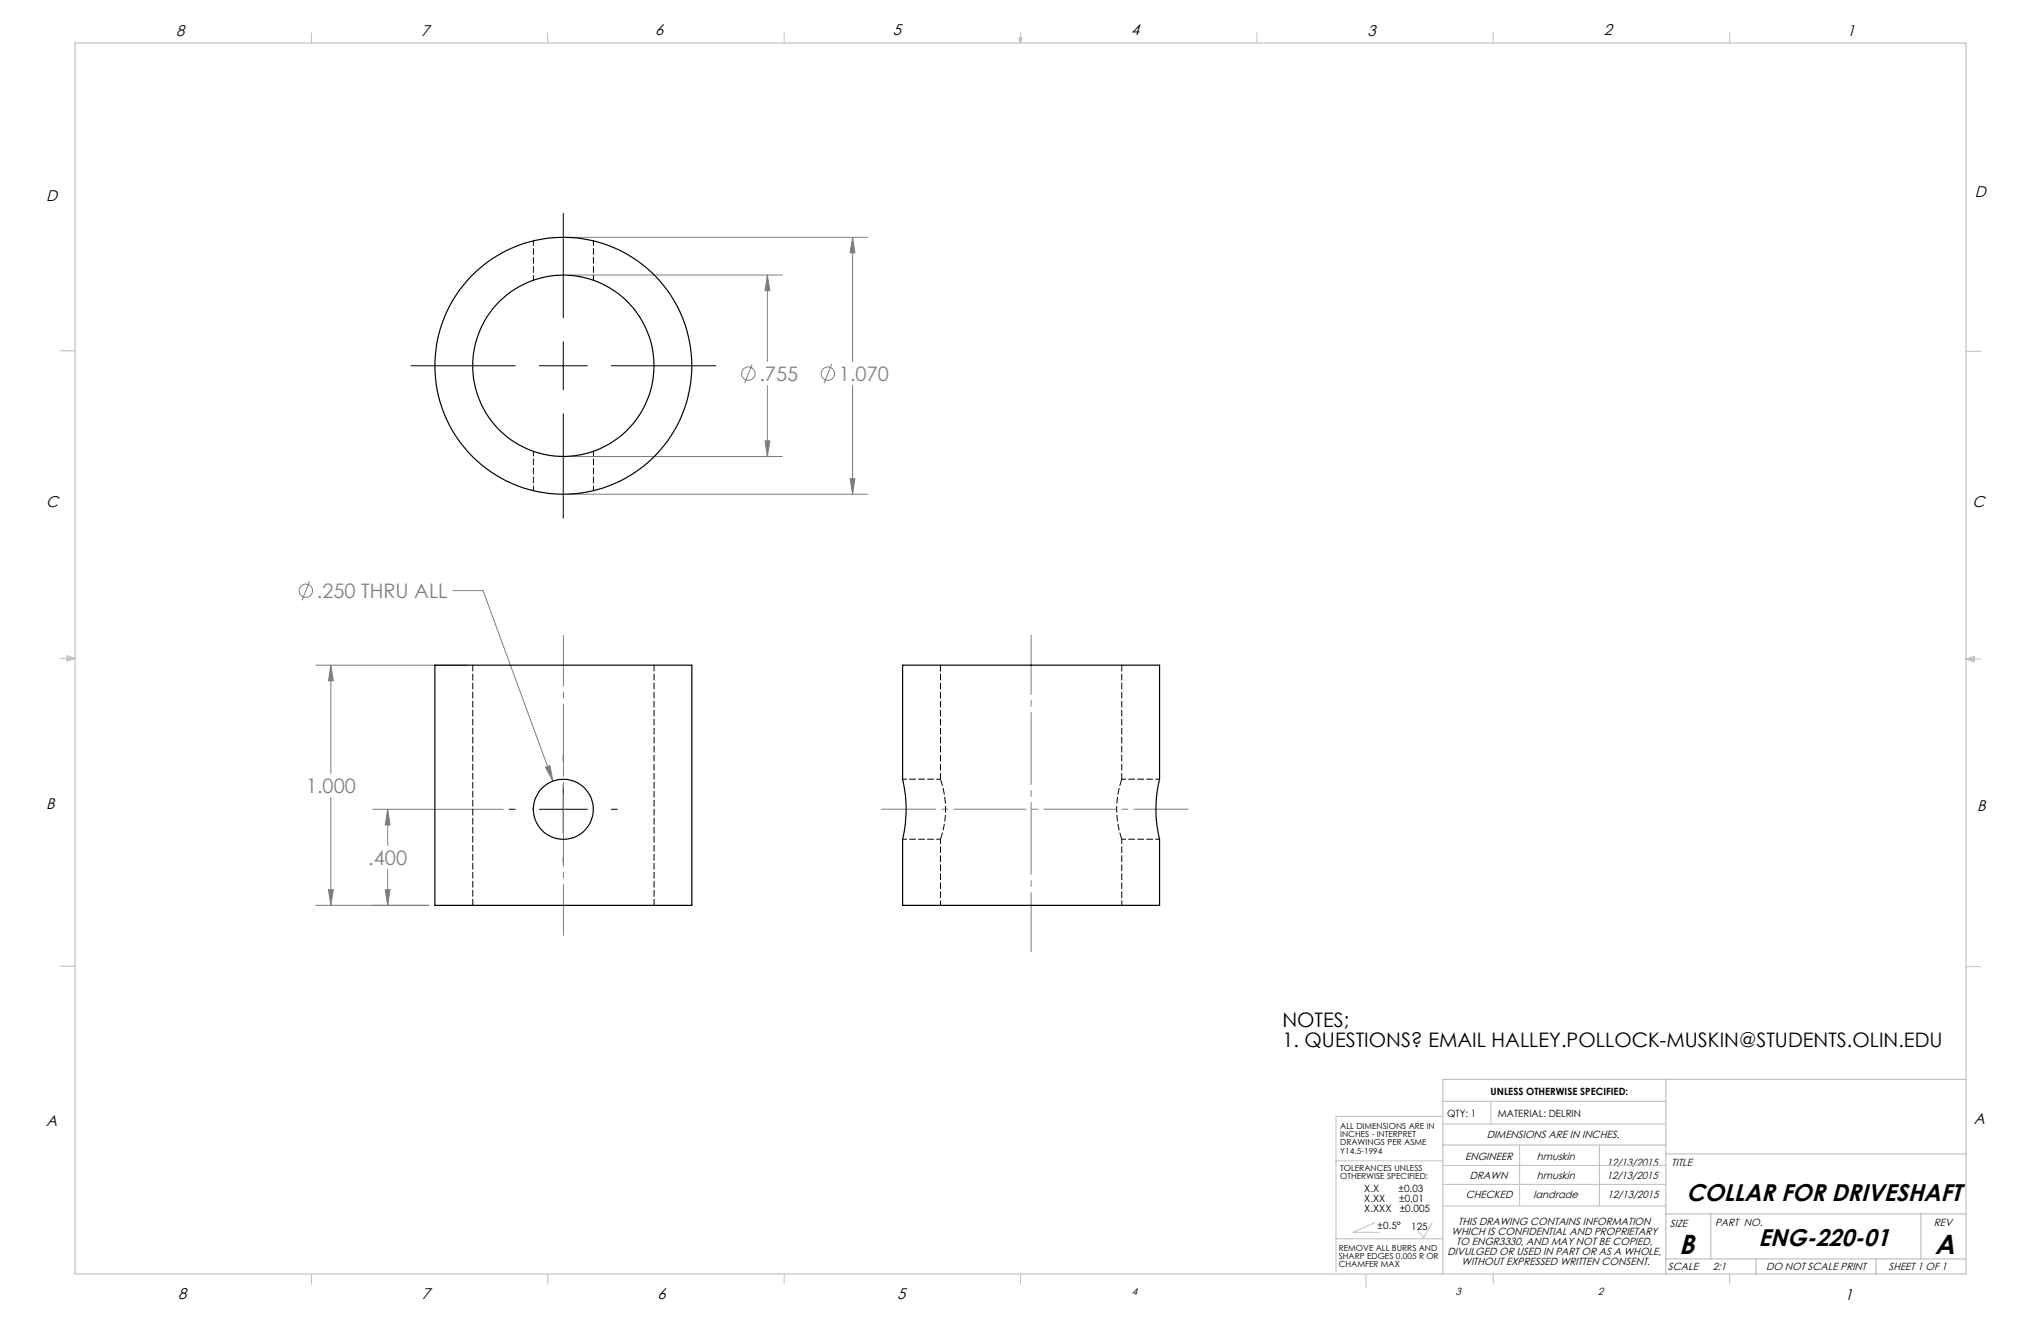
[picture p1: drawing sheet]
<svg xmlns="http://www.w3.org/2000/svg" width="432mm" height="279mm" viewBox="0 0 432 279" stroke-linecap="round" stroke-linejoin="round" font-family="sans-serif">
<g fill="none" stroke="#808080" stroke-width=".21">
<path d="M120.4 58.2h45.1M120.4 50.2h63.2M162.3 58.2l.6 3.3h-1zM162.3 58.2v18.2M180.4 50.2l.5 3.3h-1.1zM180.4 50.2v26.2M159.1 77l-1.6 4M176 77l-1.7 4M120.4 96.6h45.1M161.9 93.2h1l-.6 3.4zM162.3 81.5v15.1M180.4 81.5v23"/>
<path d="M120.4 104.5h63.2M179.8 101.2h1.1l-.5 3.3zM65.5 122.9l-1.6 4.1M95.8 124.9h6.4l14.8 40.3M66.8 140.7h31.9M70 140.7l.5 3.3h-1zM70 140.7v22.9M70 168.6v22.9M78.8 171.2h27.7M82 171.2l.5 3.3h-1zM82 171.2v7.6M115.4 162.3l.9-.4 .7 3.3z"/>
<path d="M66.8 191.5h23.9M69.5 188.2h1l-.5 3.3zM81.5 188.2h1l-.5 3.3zM82 183.9v7.6"/>
<circle cx="158.3" cy="79" r="1.41"/>
<circle cx="175.2" cy="79" r="1.41"/>
<circle cx="64.7" cy="125" r="1.42"/>
</g>
<path d="M119.2 45.1v22.1M86.9 77.4h22.1M114.1 77.4h10.1M119.2 72.3v10.1M129.3 77.4h22.1M119.2 87.5v22.1M119.2 159.7v1.3M107.7 171.2h1.3M114.1 171.2h10.1M119.2 166.1v10.1M129.3 171.2h1.3M119.2 181.3v1.3" fill="none" stroke="#000" stroke-width=".21"/>
<path d="M119.2 197.8v-63.5" fill="none" stroke="#808080" stroke-width=".21" stroke-dasharray="15.2 1.3 1.3 1.3" stroke-dashoffset="4.4"/>
<path d="M218.1 201.3v-67" fill="none" stroke="#808080" stroke-width=".21" stroke-dasharray="15.2 1.3 1.3 1.3" stroke-dashoffset="2.7"/>
<path d="M251.3 171.2h-64.8" fill="none" stroke="#808080" stroke-width=".21" stroke-dasharray="15.2 1.3 1.3 1.3" stroke-dashoffset="3.8"/>
<g fill="none" stroke="#c0c0c0" stroke-width=".21">
<path d="M65.9 6.9v2.2M115.9 6.9v2.2M165.9 6.9v2.2M215.6 8h.6l-.3 1.1zM215.7 8l.2 1.1M215.9 6.9v2.2M216 8l-.1 1.1M265.9 6.9v2.2M315.9 6.9v2.2M365.9 6.9v2.2M12.7 74.2h3.2M415.9 74.3h3.2"/>
<path d="M12.7 139.3h3.2M14.2 139.1l1.7 .2M14.2 138.7l1.7 .6-1.7 .5zM15.9 139.3l-1.7 .3M415.9 139.4h3.2M415.9 139.4l1.8-.6v1.2zM415.9 139.4l1.8 .3M417.7 139.2l-1.8 .2M12.7 204.4h3.2M415.9 204.5h3.2M305.3 236.1h-22.7v33M305.3 232.9h47.1"/>
<path d="M305.3 237.7h47.1M315.4 232.9v4.8M282.6 245.5h22.7M290.9 258.6l-4.6 2h5.6M303 258.6l-1.8 3.1-1.3-1.3M305.3 255.1h47.1M305.3 250.5h47.1M305.3 246.5h47.1M321.5 242.2v12.9M338.4 242.2v12.9M65.9 269.5v2.1M115.9 269.5v2.1"/>
<path d="M165.9 269.5v2.1M215.9 269.5v2.1M282.6 262h22.7M289 269.5v3M315.9 269.5v2.1M365.9 269.5v2.1"/>
</g>
<path d="M15.9 9.1h400v260.4h-400zM352.4 228.2v41.3M415.9 228.3h-110.6v41.2M305.3 242.2h47.1M352.4 256.8h63.5M352.4 244.1h63.5M361.9 256.8v9.5M406.4 256.8v9.5M352.4 266.3h63.5M371.5 266.3v3.2M396.9 266.3v3.2" fill="none" stroke="#c0c0c0" stroke-width=".25"/>
<path d="M115.4 162.3l1.6 2.9-.7-3.3zM81.5 188.2h1l-.5 3.3zM82 171.2l.5 3.3h-1zM69.5 188.2h1l-.5 3.3zM70 140.7l.5 3.3h-1zM162.3 58.2l.6 3.3h-1zM161.9 93.2h1l-.6 3.4zM180.4 50.2l.5 3.3h-1.1zM179.8 101.2h1.1l-.5 3.3z" fill="#808080"/>
<g fill="none" stroke="#000" stroke-width=".25">
<path d="M92 140.7h54.4v50.8h-54.4zM191 140.7h54.3v24.1a26.3 26.3 0 0 0 0 12.7v14h-54.3v-14a27.5 27.5 0 0 0 0-12.7z"/>
<circle cx="119.2" cy="77.4" r="19.2"/>
<circle cx="119.2" cy="77.4" r="27.2"/>
<circle cx="119.2" cy="171.2" r="6.4"/>
</g>
<path d="M100 140.7v50.8M199 140.7v24.1M237.3 164.8v-24.1M138.4 191.5v-50.8" fill="none" stroke="#000" stroke-width=".21" stroke-dasharray="1.3 .6"/>
<path d="M112.9 50.9v8.4M125.6 59.2v-8.3M112.9 95.4v8.4M125.6 103.8v-8.4M199 177.5v14M237.3 191.5v-14" fill="none" stroke="#000" stroke-width=".21" stroke-dasharray="1.3 .6" stroke-dashoffset=".3"/>
<path d="M199 164.8a19.2 19.2 0 0 1 0 12.7M237.3 177.5a19.2 19.2 0 0 1 0-12.7" fill="none" stroke="#000" stroke-width=".21" stroke-dasharray="1.3 .6" stroke-dashoffset="-.1"/>
<path d="M191 177.5h8M199 164.8h-8M237.3 177.5h8M245.3 164.8h-8" fill="none" stroke="#000" stroke-width=".21" stroke-dasharray="1.3 .6" stroke-dashoffset=".4"/>
<g font-size="5.8">
<text x="355.2" y="265.2">B</text>
<text x="409.3" y="265.2">A</text>
</g>
<g font-size="5.1">
<text x="356.8" y="254">COLLAR FOR DRIVESHAFT</text>
<text x="372" y="263.6">ENG-220-01</text>
</g>
<g font-size="4.2" fill="#808080">
<text x="160.7" y="80.6">.755</text>
<text x="177.5" y="80.6">1.070</text>
<text x="67" y="126.5">.250 THRU ALL</text>
<text x="64.7" y="167.7">1.000</text>
<text x="77.9" y="182.9">.400</text>
</g>
<g font-size="4.2">
<text x="271.3" y="217.2">NOTES;</text>
<text x="271.3" y="221.4">1. QUESTIONS? EMAIL HALLEY.POLLOCK-MUSKIN@STUDENTS.OLIN.EDU</text>
</g>
<g font-size="3.3">
<text x="37.2" y="7.6">8</text>
<text x="89.1" y="7.6">7</text>
<text x="138.6" y="7.4">6</text>
<text x="188.9" y="7.4">5</text>
<text x="239.3" y="7.5">4</text>
<text x="289.3" y="7.6">3</text>
<text x="339.3" y="7.5">2</text>
<text x="390.8" y="7.6">1</text>
<text x="417.8" y="41.6">D</text>
<text x="9.8" y="42.5">D</text>
<text x="9.8" y="107.2">C</text>
<text x="417.3" y="107.3">C</text>
<text x="9.7" y="171.1">B</text>
<text x="418.3" y="171.5">B</text>
<text x="9.7" y="238.1">A</text>
<text x="417.6" y="237.7">A</text>
<text x="37.7" y="274.7">8</text>
<text x="89.3" y="274.7">7</text>
<text x="139.1" y="274.7">6</text>
<text x="189.8" y="274.7">5</text>
<text x="390.3" y="275">1</text>
</g>
<g font-size="2.2">
<text x="310" y="245.4">ENGINEER</text>
<text x="314.5" y="240.8">DIMENSIONS ARE IN INCHES.</text>
<text x="325.1" y="245.4">hmuskin</text>
<text x="311" y="249.4">DRAWN</text>
<text x="325.1" y="249.4">hmuskin</text>
<text x="339.9" y="246.5">12/13/2015</text>
<text x="339.9" y="249.4">12/13/2015</text>
<text x="353.6" y="246.5">TITLE</text>
<text x="310.1" y="253.5">CHECKED</text>
<text x="324.5" y="253.5">landrade</text>
<text x="340.1" y="253.5">12/13/2015</text>
<text x="307.1" y="261.2">WHICH IS CONFIDENTIAL AND PROPRIETARY</text>
<text x="308.1" y="263.3">TO ENGR3330, AND MAY NOT BE COPIED,</text>
<text x="308.5" y="259">THIS DRAWING CONTAINS INFORMATION</text>
<text x="353.3" y="259.6">SIZE</text>
<text x="362.9" y="259.4">PART NO.</text>
<text x="409.1" y="259.4">REV</text>
<text x="306.3" y="265.4">DIVULGED OR USED IN PART OR AS A WHOLE,</text>
<text x="309.2" y="267.5">WITHOUT EXPRESSED WRITTEN CONSENT.</text>
<text x="352.9" y="268.7">SCALE</text>
<text x="362.4" y="268.7">2:1</text>
<text x="373.6" y="268.7">DO NOT SCALE PRINT</text>
<text x="399.5" y="268.7">SHEET 1 OF 1</text>
<text x="239.5" y="273.9">4</text>
<text x="307.9" y="274">3</text>
<text x="338.1" y="273.9">2</text>
</g>
<g font-size="2.1">
<text x="315.3" y="231.6">UNLESS OTHERWISE SPECIFIED:</text>
<text x="306.2" y="236.2">QTY: 1</text>
<text x="316.9" y="236.2">MATERIAL: DELRIN</text>
<text x="288.6" y="252.1">X.X</text>
<text x="288.6" y="254.3">X.XX</text>
<text x="288.6" y="256.4">X.XXX</text>
<text x="295.9" y="252.1">±0.03</text>
<text x="296" y="254.3">±0.01</text>
<text x="296.1" y="256.4">±0.005</text>
<text x="291.4" y="259.9">±0.5°</text>
<text x="298.6" y="260.2">125</text>
</g>
<g font-size="1.8">
<text x="283.5" y="238.7">ALL DIMENSIONS ARE IN</text>
<text x="283.5" y="240.5">INCHES - INTERPRET</text>
<text x="283.5" y="242.2">DRAWINGS PER ASME</text>
<text x="283.5" y="244">Y14.5-1994</text>
<text x="283.5" y="247.6">TOLERANCES UNLESS</text>
<text x="283.5" y="249.4">OTHERWISE SPECIFIED:</text>
<text x="283.2" y="264.5">REMOVE ALL BURRS AND</text>
<text x="283.2" y="266.3">SHARP EDGES 0.005 R OR</text>
<text x="283.2" y="268">CHAMFER MAX</text>
</g>
</svg>
